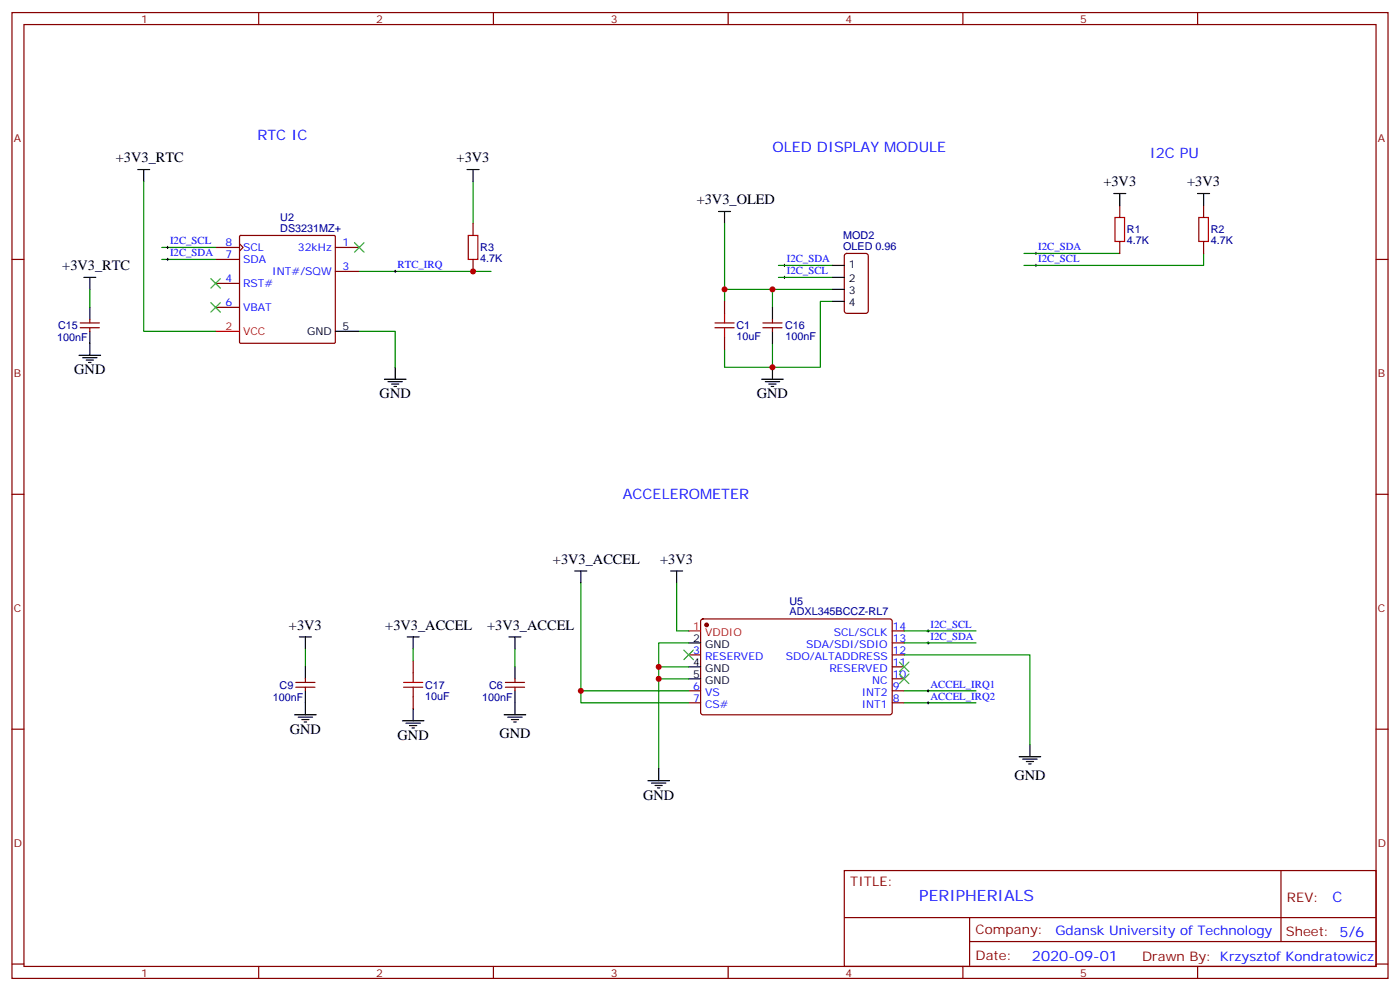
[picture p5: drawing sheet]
<svg xmlns="http://www.w3.org/2000/svg" width="412mm" height="292mm" viewBox="0 0 412 292" stroke-linecap="round" stroke-linejoin="round" font-family="sans-serif">
<g fill="none" stroke="#870000" stroke-width=".35">
<path d="M3.5 3.7h405.4v284.3h-405.4zM7.1 7.2h398.2v277.3h-398.2zM76.2 3.7v3.5M145.3 3.7v3.5M214.5 3.7v3.5M283.6 3.7v3.5M352.8 3.7v3.5M3.5 76.4h3.6M63.5 76.4h7.1M63.5 72.8h7.1M70.6 71.8l1 1-1 1.1M70.6 69.5l.3-.2h27.5l.3 .2 .1 31.2-.2 .3-27.7 .1-.3-.2z"/>
<path d="M98.8 72.8h7M98.8 79.9h7M139.3 65.8v3.5M139.3 76.4v3.5M248.9 74.8l.5-.2h5.7l.6 .4 .1 16.5-.5 .7-5.9 .1-.6-.5-.1-16.5zM329.8 60.5v3.5M329.8 71.1v3.5M354.5 60.5v3.5M354.5 71.1v3.5M405.3 76.4h3.6M23.6 96.5h5.7M23.6 95.1h5.7"/>
<path d="M26.5 94v1.1M26.5 96.5v1M63.5 83.4h7.1M63.5 90.5h7.1M213.4 88.7v3.6M213.4 99.3v3.5M224.7 96.5h5.7M224.7 95.1h5.7M227.5 94v1.1M227.5 96.5v1M3.5 145.5h3.6M405.3 145.5h3.6"/>
<path d="M90 199.8v1.1M121.7 194.6v3.5M151.7 199.8v1.1M202.8 192.8h3.6M206.6 182.4l.5-.2 55.3 .1 .4 .6v27.1l-.7 .4h-55.3l-.4-.7v-26.8zM262.8 192.8h3.5M262.8 199.8h3.5M262.8 196.3h3.5M262.8 189.3h3.5M262.8 185.7h3.5M3.5 214.7h3.6M87.1 202.3h5.7"/>
<path d="M87.1 200.9h5.7M90 202.3v1.1M121.7 205.1v3.6M148.9 202.3h5.6M148.9 200.9h5.6M151.7 202.3v1.1M202.8 203.4h3.6M202.8 206.9h3.6M262.8 203.4h3.5M262.8 206.9h3.5M405.3 214.7h3.6M248.7 256.3h156.6v28.2h-156.6z"/>
<path d="M377.3 256.3v20.9M248.7 270.1h156.5M285.6 277.2h119.6M285.6 270.1v14.2M3.5 283.8h3.6M76.2 284.5v3.5M145.3 284.5v3.5M214.5 284.5v3.5M283.6 284.5v3.5M352.8 284.5v3.5M405.3 283.8h3.6"/>
</g>
<path d="M63.5 97.5h7.1M202.8 185.7h3.6" fill="none" stroke="#f00" stroke-width=".35"/>
<g fill="none" stroke="#000" stroke-width=".35">
<path d="M40.6 49.9h3.5M42.3 49.9v3.5M137.6 49.9h3.5M139.3 49.9v3.5M328.1 57h3.5M329.8 57v3.5M352.8 57h3.5M354.5 57v3.5M211.7 62.3h3.5M213.4 62.3v3.5M245.2 78.1h3.5M24.7 81.7h3.5"/>
<path d="M26.5 81.7v3.5M26.5 90.5v3.5M26.5 97.5v7.1M98.8 97.5h7M227.5 90.5v3.5M227.5 97.5v3.6M245.2 81.7h3.5M245.2 85.2h3.5M245.2 88.7h3.5M23.3 104.6h6.3M24.3 105.3h4.3M25.4 106h2.1"/>
<path d="M26.1 106.7h.7M113.2 111.7h6.4M114.3 112.4h4.2M115.4 113.1h2.1M116.1 113.8h.7M116.4 108.1v3.6M224.4 111.7h6.3M225.4 112.4h4.3M226.5 113.1h2.1M227.2 113.8h.7M227.5 108.1v3.6M169.3 168.1h3.6"/>
<path d="M171.1 168.1v3.5M197.6 168.1h3.5M199.3 168.1v3.5M88.2 187.5h3.5M90 187.5v3.5M90 196.3v3.5M119.9 187.5h3.6M121.7 187.5v3.5M149.9 187.5h3.6M151.7 187.5v3.5M151.7 196.3v3.5M202.8 189.3h3.6"/>
<path d="M202.8 196.3h3.6M202.8 199.8h3.6M86.8 210.4h6.3M87.8 211.1h4.3M88.9 211.8h2.1M89.6 212.5h.7M90 203.4v7M118.5 212.2h6.4M119.6 212.9h4.2M120.6 213.6h2.2M121.4 214.3h.7M121.7 208.7v3.5"/>
<path d="M148.5 210.4h6.4M149.6 211.1h4.2M150.6 211.8h2.2M151.3 212.5h.7M151.7 203.4v7M303.4 219.3v3.5M190.9 229.8h6.3M191.9 230.5h4.2M193 231.2h2.1M193.7 232h.7M194 226.3v3.5M300.2 222.8h6.4"/>
<path d="M301.3 223.5h4.2M302.3 224.2h2.1M303 224.9h.7"/>
</g>
<g fill="none" stroke="#008700" stroke-width=".35">
<path d="M42.3 53.4v44.1h21.2M139.3 53.4v12.4M47.6 76.4h15.9M47.6 72.8h15.9M105.8 79.9h38.8M213.4 65.8v19.4h31.8M229.3 78.1h15.9M301.6 74.6h28.2M354.5 74.6v3.5h-52.9M26.5 85.2v5.3M105.8 97.5h10.6v10.6M213.4 85.2v3.5"/>
<path d="M227.5 85.2v5.3M229.3 81.7h15.9M245.2 88.7h-3.5v19.4h-28.3v-5.3M227.5 101.1v7M171.1 171.6v35.3h31.7M199.3 171.6v14.1h3.5M90 191v5.3M121.7 191v3.6M151.7 191v5.3M194 199.8h8.8M194 196.3h8.8M202.8 189.3h-8.8v37"/>
<path d="M266.3 192.8h37.1v26.5M266.3 185.7h21.2M266.3 189.3h21.2M171.1 203.4h31.7M266.3 206.9h21.2M266.3 203.4h21.2"/>
</g>
<path d="M104.4 71.4l2.8 2.9M107.2 71.4l-2.8 2.9M62.1 89.1l2.8 2.8M62.1 82l2.8 2.8M64.9 89.1l-2.8 2.8M64.9 82l-2.8 2.8M201.4 191.4l2.9 2.8M204.3 191.4l-2.9 2.8M264.9 198.4l2.9 2.9M264.9 194.9l2.9 2.8M267.8 198.4l-2.9 2.9M267.8 194.9l-2.9 2.8" fill="none" stroke="#3c3" stroke-width=".35"/>
<g fill="none" stroke="#000" stroke-width=".29">
<path d="M49 72.8h.7M49 76.4h.7M49.4 72.5v.7M49.4 76v.7M116.1 79.9h.7M116.4 79.6v.7M230.7 78.1h.7M231.1 77.8v.7M304.8 78.1h.7M304.8 74.6h.7M305.2 74.3v.7M305.2 77.8v.7"/>
<path d="M230.7 81.7h.7M231.1 81.3v.7M273 189.3h.8M273 185.7h.8M273.4 185.4v.7M273.4 188.9v.7M273 203.4h.8M273 206.9h.8M273.4 203v.7M273.4 206.6v.7"/>
</g>
<path d="M137.9 69.3h2.9v7.1h-2.9zM328.4 64h2.9v7.1h-2.9zM353.1 64h2.9v7.1h-2.9zM210.6 96.5h5.7M210.6 95.1h5.7M213.4 92.3v2.8M213.4 96.5v2.8M121.7 198.1v2.8M118.9 202.3h5.6M118.9 200.9h5.6M121.7 202.3v2.8" fill="none" stroke="#a10000" stroke-width=".35"/>
<circle cx="208.1" cy="184" r=".53" fill="#870000" stroke="#870000" stroke-width=".35"/>
<g fill="#c00">
<circle cx="227.5" cy="108.1" r=".88"/>
<circle cx="227.5" cy="85.2" r=".88"/>
<circle cx="213.4" cy="85.2" r=".88"/>
<circle cx="139.3" cy="79.9" r=".88"/>
<circle cx="194" cy="199.8" r=".88"/>
<circle cx="194" cy="196.3" r=".88"/>
<circle cx="171.1" cy="203.4" r=".88"/>
</g>
<text font-size="4.6" fill="#00f" x="270.8" y="265.3">PERIPHERIALS</text>
<g font-size="4.2" fill="#00f">
<text x="75.8" y="41.1">RTC IC</text>
<text x="227.5" y="44.6">OLED DISPLAY MODULE</text>
<text x="338.7" y="46.4">I2C PU</text>
<text x="183.4" y="146.9">ACCELEROMETER</text>
<text x="392.5" y="265.6">C</text>
<text x="304" y="282.9">2020-09-01</text>
</g>
<g font-size="4.2">
<text x="34.1" y="47.8">+3V3_RTC</text>
<text x="134.5" y="47.8">+3V3</text>
<text x="325" y="54.9">+3V3</text>
<text x="349.7" y="54.9">+3V3</text>
<text x="205.2" y="60.1">+3V3_OLED</text>
<text x="18.3" y="79.6">+3V3_RTC</text>
<text x="21.9" y="110.2">GND</text>
<text x="111.8" y="117.3">GND</text>
<text x="223" y="117.3">GND</text>
<text x="162.9" y="166">+3V3_ACCEL</text>
<text x="194.5" y="166">+3V3</text>
<text x="85.1" y="185.4">+3V3</text>
<text x="113.5" y="185.4">+3V3_ACCEL</text>
<text x="143.5" y="185.4">+3V3_ACCEL</text>
<text x="85.4" y="216.1">GND</text>
<text x="117.1" y="217.8">GND</text>
<text x="147.1" y="217.1">GND</text>
<text x="298.8" y="229.5">GND</text>
<text x="189.4" y="235.5">GND</text>
</g>
<g font-size="3.9" fill="#800">
<text x="250.5" y="260.9">TITLE:</text>
<text x="379.1" y="265.6">REV:</text>
<text x="287.4" y="275.1">Company:</text>
<text x="378.7" y="275.7">Sheet: 5/6</text>
<text x="287.4" y="282.8">Date:</text>
<text x="336.4" y="282.8">Drawn By: Krzysztof Kondratowicz</text>
</g>
<text font-size="3.9" fill="#00f" x="310.9" y="275.1">Gdansk University of Technology</text>
<g font-size="3.2" fill="#800">
<text x="41.6" y="6.7">1</text>
<text x="110.8" y="6.7">2</text>
<text x="179.9" y="6.7">3</text>
<text x="249.1" y="6.7">4</text>
<text x="318.2" y="6.7">5</text>
<text x="4.1" y="41.8">A</text>
<text x="405.9" y="41.8">A</text>
<text x="4.1" y="110.9">B</text>
<text x="405.9" y="110.9">B</text>
<text x="4.1" y="180.1">C</text>
<text x="405.9" y="180.1">C</text>
<text x="4.1" y="249.2">D</text>
<text x="405.9" y="249.2">D</text>
<text x="41.6" y="287.5">1</text>
<text x="110.8" y="287.5">2</text>
<text x="179.9" y="287.5">3</text>
<text x="249.1" y="287.5">4</text>
<text x="318.2" y="287.5">5</text>
</g>
<g font-size="3.2" fill="#000080">
<text x="82.6" y="65.1">U2</text>
<text x="82.6" y="68.3">DS3231MZ+</text>
<text x="248.4" y="70.4">MOD2</text>
<text x="332" y="71.9">4.7K</text>
<text x="332" y="68.7">R1</text>
<text x="356.7" y="71.9">4.7K</text>
<text x="356.7" y="68.7">R2</text>
<text x="141.5" y="77.2">4.7K</text>
<text x="141.5" y="74">R3</text>
<text x="248.4" y="73.6">OLED 0.96</text>
<text x="16.8" y="100.4">100nF</text>
<text x="17.1" y="96.9">C15</text>
<text x="217" y="100.1">10uF</text>
<text x="217" y="96.9">C1</text>
<text x="231.3" y="96.9">C16</text>
<text x="231.4" y="100.1">100nF</text>
<text x="232.6" y="178">U5</text>
<text x="232.6" y="181.2">ADXL345BCCZ-RL7</text>
<text x="82.4" y="202.7">C9</text>
<text x="125.2" y="202.7">C17</text>
<text x="144.1" y="202.7">C6</text>
<text x="80.3" y="206.3">100nF</text>
<text x="125.2" y="205.9">10uF</text>
<text x="142.1" y="206.3">100nF</text>
</g>
<g font-size="3.2" fill="#00f">
<text x="50.1" y="72">I2C_SCL</text>
<text x="50.1" y="75.5">I2C_SDA</text>
<text x="66.4" y="76">7</text>
<text x="66.4" y="72.5">8</text>
<text x="71.6" y="77.4">SDA</text>
<text x="71.6" y="73.9">SCL</text>
<text x="87.8" y="73.9">32kHz</text>
<text x="100.9" y="72.5">1</text>
<text x="231.8" y="77.3">I2C_SDA</text>
<text x="305.9" y="73.7">I2C_SDA</text>
<text x="305.9" y="77.3">I2C_SCL</text>
<text x="66.4" y="83.1">4</text>
<text x="80.2" y="81">INT#/SQW</text>
<text x="100.9" y="79.6">3</text>
<text x="117.1" y="79">RTC_IRQ</text>
<text x="231.8" y="80.8">I2C_SCL</text>
<text x="71.6" y="84.5">RST#</text>
<text x="66.4" y="90.1">6</text>
<text x="71.6" y="91.5">VBAT</text>
<text x="263" y="185.4">14</text>
<text x="274.1" y="184.9">I2C_SCL</text>
<text x="237.5" y="190.7">SDA/SDI/SDIO</text>
<text x="245.6" y="187.1">SCL/SCLK</text>
<text x="263" y="188.9">13</text>
<text x="274.1" y="188.4">I2C_SDA</text>
<text x="204.2" y="192.4">3</text>
<text x="207.7" y="194.2">RESERVED</text>
<text x="231.5" y="194.2">SDO/ALTADDRESS</text>
<text x="244.3" y="197.7">RESERVED</text>
<text x="263" y="196">11</text>
<text x="263" y="192.4">12</text>
<text x="204.2" y="203">6</text>
<text x="256.9" y="201.3">NC</text>
<text x="263" y="203">9</text>
<text x="263" y="199.5">10</text>
<text x="274.1" y="202.5">ACCEL_IRQ1</text>
<text x="204.2" y="206.6">7</text>
<text x="207.7" y="204.8">VS</text>
<text x="207.7" y="208.3">CS#</text>
<text x="253.8" y="208.3">INT1</text>
<text x="253.8" y="204.8">INT2</text>
<text x="263" y="206.6">8</text>
<text x="274.1" y="206">ACCEL_IRQ2</text>
</g>
<g font-size="3.2">
<text x="250" y="78.8">1</text>
<text x="250" y="83.1">2</text>
<text x="250" y="86.6">3</text>
<text x="250" y="90.1">4</text>
<text x="90.4" y="98.6">GND</text>
<text x="100.9" y="97.2">5</text>
<text x="204.2" y="188.9">2</text>
<text x="207.7" y="190.7">GND</text>
<text x="204.2" y="196">4</text>
<text x="207.7" y="197.7">GND</text>
<text x="204.2" y="199.5">5</text>
<text x="207.7" y="201.3">GND</text>
</g>
<g font-size="3.2" fill="#f00">
<text x="66.4" y="97.2">2</text>
<text x="71.6" y="98.6">VCC</text>
<text x="204.2" y="185.4">1</text>
<text x="207.7" y="187.1">VDDIO</text>
</g>
</svg>
